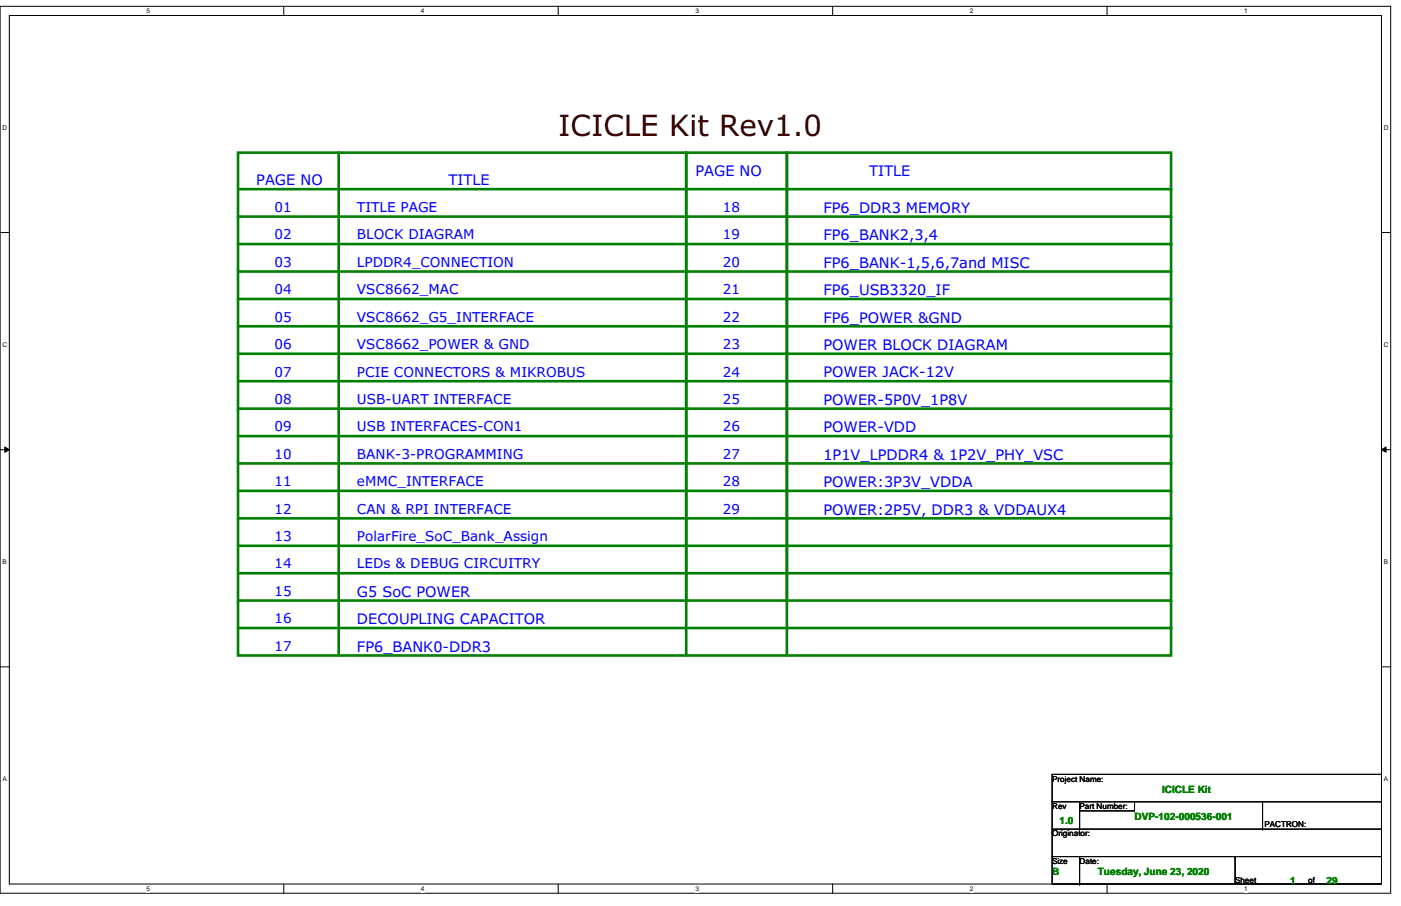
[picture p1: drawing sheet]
<svg xmlns="http://www.w3.org/2000/svg" width="432mm" height="279mm" viewBox="0 0 432 279" stroke-linecap="round" stroke-linejoin="round" font-family="sans-serif">
<path d="M0 1.9h428.6v273.6h-428.6zM2.9 4.8h422.9v267.8h-422.9z" fill="none" stroke="#000" stroke-width=".31"/>
<g fill="#fff">
<path d="M45.2 2.3h1.1v2.2h-1.1z"/>
<path d="M45.2 273h1.1v2.2h-1.1z"/>
</g>
<path d="M87.5 1.9v2.9M87.5 272.6v2.9" fill="none" stroke="#000" stroke-width=".31"/>
<g fill="#fff">
<path d="M129.8 2.3h1.1v2.2h-1.1z"/>
<path d="M129.8 273h1.1v2.2h-1.1z"/>
</g>
<path d="M172 1.9v2.9M172 272.6v2.9" fill="none" stroke="#000" stroke-width=".31"/>
<g fill="#fff">
<path d="M214.3 2.3h1.1v2.2h-1.1z"/>
<path d="M214.3 273h1.1v2.2h-1.1z"/>
</g>
<path d="M256.6 1.9v2.9M256.6 272.6v2.9" fill="none" stroke="#000" stroke-width=".31"/>
<g fill="#fff">
<path d="M298.9 2.3h1.1v2.2h-1.1z"/>
<path d="M298.9 273h1.1v2.2h-1.1z"/>
</g>
<path d="M341.2 1.9v2.9M341.2 272.6v2.9" fill="none" stroke="#000" stroke-width=".31"/>
<g fill="#fff">
<path d="M383.5 2.3h1.1v2.2h-1.1z"/>
<path d="M383.5 273h1.1v2.2h-1.1z"/>
<path d="M.8 38.2h1.4v2.3h-1.4z"/>
<path d="M426.5 38.2h1.4v2.3h-1.4z"/>
<path d="M.8 105.2h1.4v2.2h-1.4z"/>
<path d="M426.5 105.2h1.4v2.2h-1.4z"/>
</g>
<path d="M0 71.7h2.9M425.8 71.7h2.8" fill="none" stroke="#000" stroke-width=".31"/>
<g fill="#fff">
<path d="M.8 172.1h1.3v2.3h-1.3z"/>
<path d="M426.5 172.1h1.3v2.3h-1.3z"/>
</g>
<path d="M0 138.7h2.9M1.5 137.8l1.4 .9-1.4 .8zM425.8 138.7l1.4-.9v1.7zM425.8 138.7h2.8" fill="none" stroke="#000" stroke-width=".31"/>
<path d="M1.5 137.8l1.4 .9-1.4 .8zM425.8 138.7l1.4-.9v1.7z" fill="#000"/>
<g fill="#fff">
<path d="M.8 239.1h1.3v2.2h-1.3z"/>
<path d="M426.5 239.1h1.3v2.2h-1.3z"/>
</g>
<path d="M0 205.7h2.9M425.8 205.7h2.8" fill="none" stroke="#000" stroke-width=".31"/>
<path d="M211.5 47.1v155" fill="none" stroke="#008000" stroke-width=".8"/>
<circle cx="211.5" cy="47.1" r=".4" fill="#008000"/>
<path d="M104.4 47.1v155" fill="none" stroke="#008000" stroke-width=".8"/>
<circle cx="104.4" cy="47.1" r=".4" fill="#008000"/>
<path d="M73.4 185.2h287.5" fill="none" stroke="#008000" stroke-width=".8"/>
<circle cx="360.9" cy="185.2" r=".4" fill="#008000"/>
<path d="M242.5 47.1v155" fill="none" stroke="#008000" stroke-width=".8"/>
<circle cx="242.5" cy="47.1" r=".4" fill="#008000"/>
<path d="M73.4 168.3h287.5" fill="none" stroke="#008000" stroke-width=".8"/>
<circle cx="360.9" cy="168.3" r=".4" fill="#008000"/>
<path d="M73.4 176.8h287.5" fill="none" stroke="#008000" stroke-width=".8"/>
<circle cx="360.9" cy="176.8" r=".4" fill="#008000"/>
<path d="M73.4 100.6h287.5" fill="none" stroke="#008000" stroke-width=".8"/>
<circle cx="360.9" cy="100.6" r=".4" fill="#008000"/>
<path d="M73.4 126h287.5" fill="none" stroke="#008000" stroke-width=".8"/>
<circle cx="360.9" cy="126" r=".4" fill="#008000"/>
<path d="M73.4 75.3h287.5" fill="none" stroke="#008000" stroke-width=".8"/>
<circle cx="360.9" cy="75.3" r=".4" fill="#008000"/>
<path d="M73.4 58.3h287.5" fill="none" stroke="#008000" stroke-width=".8"/>
<circle cx="360.9" cy="58.3" r=".4" fill="#008000"/>
<path d="M73.4 117.6h287.5" fill="none" stroke="#008000" stroke-width=".8"/>
<circle cx="360.9" cy="117.6" r=".4" fill="#008000"/>
<path d="M73.4 47.1h287.5v155h-287.5zM73.4 92.2h287.5" fill="none" stroke="#008000" stroke-width=".8"/>
<circle cx="360.9" cy="92.2" r=".4" fill="#008000"/>
<path d="M73.4 83.7h287.5" fill="none" stroke="#008000" stroke-width=".8"/>
<circle cx="360.9" cy="83.7" r=".4" fill="#008000"/>
<path d="M73.4 66.8h287.5" fill="none" stroke="#008000" stroke-width=".8"/>
<circle cx="360.9" cy="66.8" r=".4" fill="#008000"/>
<path d="M73.4 151.4h287.5" fill="none" stroke="#008000" stroke-width=".8"/>
<circle cx="360.9" cy="151.4" r=".4" fill="#008000"/>
<path d="M73.4 142.9h287.5" fill="none" stroke="#008000" stroke-width=".8"/>
<circle cx="360.9" cy="142.9" r=".4" fill="#008000"/>
<path d="M73.4 134.5h287.5" fill="none" stroke="#008000" stroke-width=".8"/>
<circle cx="360.9" cy="134.5" r=".4" fill="#008000"/>
<path d="M73.4 109.1h287.5" fill="none" stroke="#008000" stroke-width=".8"/>
<circle cx="360.9" cy="109.1" r=".4" fill="#008000"/>
<path d="M73.4 159.9h287.5" fill="none" stroke="#008000" stroke-width=".8"/>
<circle cx="360.9" cy="159.9" r=".4" fill="#008000"/>
<path d="M242.5 47.1v138.1" fill="none" stroke="#008000" stroke-width=".8"/>
<circle cx="242.5" cy="47.1" r=".4" fill="#008000"/>
<path d="M211.5 47.1v138.1" fill="none" stroke="#008000" stroke-width=".8"/>
<circle cx="211.5" cy="47.1" r=".4" fill="#008000"/>
<path d="M73.4 193.7h287.5" fill="none" stroke="#008000" stroke-width=".8"/>
<circle cx="360.9" cy="193.7" r=".4" fill="#008000"/>
<g fill="none" stroke="#000" stroke-width=".31">
<path d="M324.3 238.8h101.5v33.8h-101.5zM324.3 255.7h101.5M324.3 247.3h101.5M332.7 255.7h.1M332.7 247.3v8.4M332.7 250.1h17M349.7 250.1h.1M349.7 247.3h.1M349.7 247.3v2.8M389.1 255.7h.1M389.1 247.3v8.4M425.8 255.7h.1"/>
<path d="M425.8 247.3h.1M324.3 264.2h101.5M332.7 272.6h.1M332.7 264.2v8.4M380.7 264.2h.1M380.7 264.2v8.4M425.8 264.2h.1"/>
</g>
<text font-size="9" fill="#400000" x="172" y="42">ICICLE Kit Rev1.0</text>
<g font-size="4.5" fill="#00f">
<text x="79" y="57.2">PAGE NO</text>
<text x="138.2" y="57.2">TITLE</text>
<text x="214.3" y="54.4">PAGE NO</text>
<text x="267.9" y="54.4">TITLE</text>
<text x="253.8" y="65.7">FP6_DDR3 MEMORY</text>
<text x="253.8" y="74.1">FP6_BANK2,3,4</text>
<text x="253.8" y="82.6">FP6_BANK-1,5,6,7and MISC</text>
<text x="253.8" y="91">FP6_USB3320_IF</text>
<text x="253.8" y="99.5">FP6_POWER &amp;GND</text>
<text x="253.8" y="107.9">POWER BLOCK DIAGRAM</text>
<text x="253.8" y="116.4">POWER JACK-12V</text>
<text x="253.8" y="124.9">POWER-5P0V_1P8V</text>
<text x="253.8" y="133.3">POWER-VDD</text>
<text x="253.8" y="141.8">1P1V_LPDDR4 &amp; 1P2V_PHY_VSC</text>
<text x="253.8" y="150.2">POWER:3P3V_VDDA</text>
<text x="253.8" y="158.7">POWER:2P5V, DDR3 &amp; VDDAUX4</text>
<text x="110" y="184.1">G5 SoC POWER</text>
<text x="110" y="192.5">DECOUPLING CAPACITOR</text>
<text x="110" y="201">FP6_BANK0-DDR3</text>
</g>
<g font-size="4.2" fill="#00f">
<text x="84.6" y="65.4">01</text>
<text x="110" y="65.4">TITLE PAGE</text>
<text x="222.8" y="65.4">18</text>
<text x="84.6" y="73.8">02</text>
<text x="110" y="73.8">BLOCK DIAGRAM</text>
<text x="222.8" y="73.8">19</text>
<text x="84.6" y="82.3">03</text>
<text x="110" y="82.3">LPDDR4_CONNECTION</text>
<text x="222.8" y="82.3">20</text>
<text x="84.6" y="90.7">04</text>
<text x="110" y="90.7">VSC8662_MAC</text>
<text x="222.8" y="90.7">21</text>
<text x="84.6" y="99.2">05</text>
<text x="110" y="99.2">VSC8662_G5_INTERFACE</text>
<text x="222.8" y="99.2">22</text>
<text x="84.6" y="107.7">06</text>
<text x="110" y="107.7">VSC8662_POWER &amp; GND</text>
<text x="222.8" y="107.7">23</text>
<text x="84.6" y="116.1">07</text>
<text x="110" y="116.1">PCIE CONNECTORS &amp; MIKROBUS</text>
<text x="222.8" y="116.1">24</text>
<text x="84.6" y="124.6">08</text>
<text x="110" y="124.6">USB-UART INTERFACE</text>
<text x="222.8" y="124.6">25</text>
<text x="84.6" y="133">09</text>
<text x="110" y="133">USB INTERFACES-CON1</text>
<text x="222.8" y="133">26</text>
<text x="84.6" y="141.5">10</text>
<text x="110" y="141.5">BANK-3-PROGRAMMING</text>
<text x="222.8" y="141.5">27</text>
<text x="84.6" y="149.9">11</text>
<text x="110" y="149.9">eMMC_INTERFACE</text>
<text x="222.8" y="149.9">28</text>
<text x="84.6" y="158.4">12</text>
<text x="110" y="158.4">CAN &amp; RPI INTERFACE</text>
<text x="222.8" y="158.4">29</text>
<text x="84.6" y="166.9">13</text>
<text x="110" y="166.9">PolarFire_SoC_Bank_Assign</text>
<text x="84.6" y="175.3">14</text>
<text x="110" y="175.3">LEDs &amp; DEBUG CIRCUITRY</text>
<text x="84.6" y="183.8">15</text>
<text x="84.6" y="192.2">16</text>
<text x="84.6" y="200.7">17</text>
</g>
<g font-size="3.1" fill="#008000">
<text x="358.1" y="244.5">ICICLE Kit</text>
<text x="326.6" y="254.1">1.0</text>
<text x="349.7" y="252.9">DVP-102-000536-001</text>
<text x="324.3" y="269.9">B</text>
<text x="338.4" y="269.9">Tuesday, June 23, 2020</text>
<text x="397.6" y="272.7">1</text>
<text x="408.9" y="272.7">29</text>
</g>
<g font-size="2.5">
<text x="324.3" y="241">Project Name:</text>
<text x="324.3" y="249.5">Rev</text>
<text x="332.7" y="249.5">Part Number:</text>
<text x="324.3" y="257.9">Originator:</text>
<text x="389.7" y="255.1">PACTRON:</text>
<text x="324.3" y="266.4">Size</text>
<text x="332.7" y="266.4">Date:</text>
<text x="380.7" y="272.3">Sheet</text>
<text x="403.2" y="272.3">of</text>
</g>
<g font-size="2">
<text x="45.2" y="4.1">5</text>
<text x="129.8" y="4.1">4</text>
<text x="214.3" y="4.1">3</text>
<text x="298.9" y="4.1">2</text>
<text x="383.5" y="4.1">1</text>
<text x=".8" y="40">D</text>
<text x="426.5" y="40">D</text>
<text x=".8" y="107">C</text>
<text x="426.5" y="107">C</text>
<text x=".8" y="173.9">B</text>
<text x="426.5" y="173.9">B</text>
<text x=".8" y="240.9">A</text>
<text x="426.5" y="240.9">A</text>
<text x="45.2" y="274.8">5</text>
<text x="129.8" y="274.8">4</text>
<text x="214.3" y="274.8">3</text>
<text x="298.9" y="274.8">2</text>
<text x="383.5" y="274.8">1</text>
</g>
</svg>
